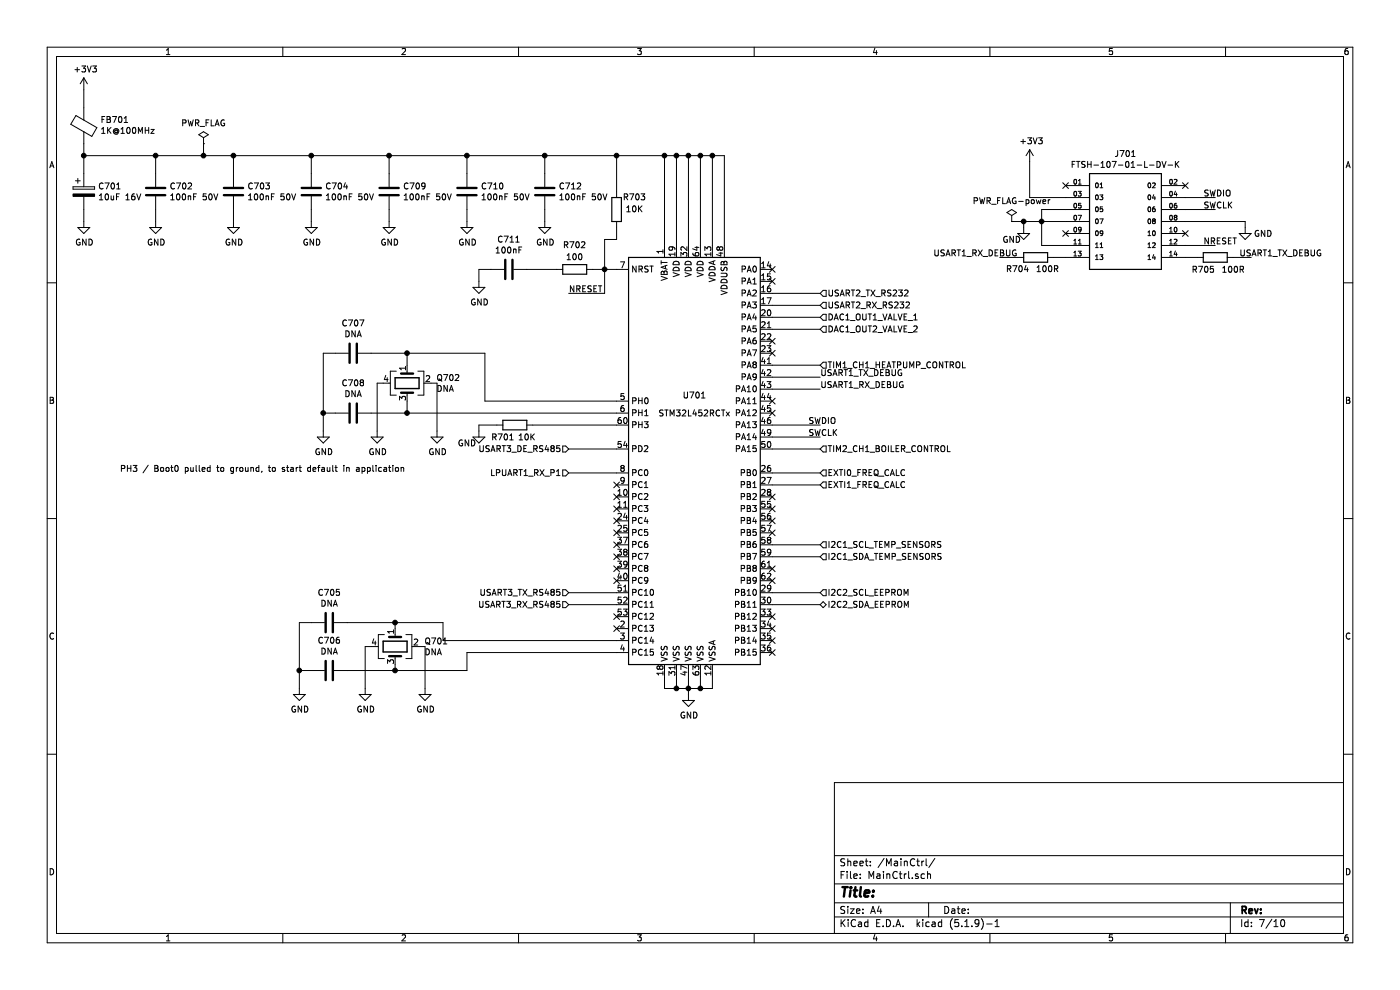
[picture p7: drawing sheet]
EESchema Schematic File Version 4
EELAYER 30 0
EELAYER END
$Descr A4 11693 8268
encoding utf-8
Sheet 7 10
Title ""
Date ""
Rev ""
Comp ""
Comment1 ""
Comment2 ""
Comment3 ""
Comment4 ""
$EndDescr
Wire Wire Line
	5550 1300 5550 2050
Wire Wire Line
	5650 2050 5650 1300
Connection ~ 5650 1300
Wire Wire Line
	5650 1300 5550 1300
Wire Wire Line
	5750 2050 5750 1300
Connection ~ 5750 1300
Wire Wire Line
	5750 1300 5650 1300
Wire Wire Line
	5850 2050 5850 1300
Connection ~ 5850 1300
Wire Wire Line
	5850 1300 5750 1300
Wire Wire Line
	5950 2050 5950 1300
Wire Wire Line
	5950 1300 5850 1300
$Comp
L Device:C C704
U 1 1
P 2600 1600
F 0 "C704" H 2715 1646 50  0000 L CNN
F 1 "100nF 50V" H 2715 1555 50  0000 L CNN
F 2 "Capacitor_SMD:C_0603_1608Metric" H 2638 1450 50  0001 C CNN
F 3 "~" H 2600 1600 50  0001 C CNN
	1    2600 1600
	1    0    0    -1  
$EndComp
$Comp
L Device:C C709
U 1 1
P 3250 1600
F 0 "C709" H 3365 1646 50  0000 L CNN
F 1 "100nF 50V" H 3365 1555 50  0000 L CNN
F 2 "Capacitor_SMD:C_0603_1608Metric" H 3288 1450 50  0001 C CNN
F 3 "~" H 3250 1600 50  0001 C CNN
	1    3250 1600
	1    0    0    -1  
$EndComp
$Comp
L Device:C C710
U 1 1
P 3900 1600
F 0 "C710" H 4015 1646 50  0000 L CNN
F 1 "100nF 50V" H 4015 1555 50  0000 L CNN
F 2 "Capacitor_SMD:C_0603_1608Metric" H 3938 1450 50  0001 C CNN
F 3 "~" H 3900 1600 50  0001 C CNN
	1    3900 1600
	1    0    0    -1  
$EndComp
$Comp
L Device:C C703
U 1 1
P 1950 1600
F 0 "C703" H 2065 1646 50  0000 L CNN
F 1 "100nF 50V" H 2065 1555 50  0000 L CNN
F 2 "Capacitor_SMD:C_0603_1608Metric" H 1988 1450 50  0001 C CNN
F 3 "~" H 1950 1600 50  0001 C CNN
	1    1950 1600
	1    0    0    -1  
$EndComp
$Comp
L Device:C C702
U 1 1
P 1300 1600
F 0 "C702" H 1415 1646 50  0000 L CNN
F 1 "100nF 50V" H 1415 1555 50  0000 L CNN
F 2 "Capacitor_SMD:C_0603_1608Metric" H 1338 1450 50  0001 C CNN
F 3 "~" H 1300 1600 50  0001 C CNN
	1    1300 1600
	1    0    0    -1  
$EndComp
Wire Wire Line
	1300 1450 1300 1300
Wire Wire Line
	1950 1300 1950 1450
Wire Wire Line
	2600 1300 2600 1450
Wire Wire Line
	3250 1300 3250 1450
Wire Wire Line
	3900 1300 3900 1450
$Comp
L Device:C C712
U 1 1
P 4550 1600
F 0 "C712" H 4665 1646 50  0000 L CNN
F 1 "100nF 50V" H 4665 1555 50  0000 L CNN
F 2 "Capacitor_SMD:C_0603_1608Metric" H 4588 1450 50  0001 C CNN
F 3 "~" H 4550 1600 50  0001 C CNN
	1    4550 1600
	1    0    0    -1  
$EndComp
Wire Wire Line
	4550 1450 4550 1300
Wire Wire Line
	3900 1300 4550 1300
Connection ~ 3900 1300
Wire Wire Line
	3250 1300 3900 1300
Connection ~ 3250 1300
Wire Wire Line
	2600 1300 3250 1300
Connection ~ 2600 1300
Wire Wire Line
	1950 1300 2600 1300
Connection ~ 1950 1300
Wire Wire Line
	1300 1300 1700 1300
Connection ~ 4550 1300
$Comp
L power:GND #PWR0703
U 1 1
P 1300 1850
F 0 "#PWR0703" H 1300 1600 50  0001 C CNN
F 1 "GND" H 1305 1677 50  0000 C CNN
F 2 "" H 1300 1850 50  0001 C CNN
F 3 "" H 1300 1850 50  0001 C CNN
	1    1300 1850
	1    0    0    -1  
$EndComp
$Comp
L power:GND #PWR0704
U 1 1
P 1950 1850
F 0 "#PWR0704" H 1950 1600 50  0001 C CNN
F 1 "GND" H 1955 1677 50  0000 C CNN
F 2 "" H 1950 1850 50  0001 C CNN
F 3 "" H 1950 1850 50  0001 C CNN
	1    1950 1850
	1    0    0    -1  
$EndComp
$Comp
L power:GND #PWR0706
U 1 1
P 2600 1850
F 0 "#PWR0706" H 2600 1600 50  0001 C CNN
F 1 "GND" H 2605 1677 50  0000 C CNN
F 2 "" H 2600 1850 50  0001 C CNN
F 3 "" H 2600 1850 50  0001 C CNN
	1    2600 1850
	1    0    0    -1  
$EndComp
$Comp
L power:GND #PWR0710
U 1 1
P 3250 1850
F 0 "#PWR0710" H 3250 1600 50  0001 C CNN
F 1 "GND" H 3255 1677 50  0000 C CNN
F 2 "" H 3250 1850 50  0001 C CNN
F 3 "" H 3250 1850 50  0001 C CNN
	1    3250 1850
	1    0    0    -1  
$EndComp
$Comp
L power:GND #PWR0713
U 1 1
P 3900 1850
F 0 "#PWR0713" H 3900 1600 50  0001 C CNN
F 1 "GND" H 3905 1677 50  0000 C CNN
F 2 "" H 3900 1850 50  0001 C CNN
F 3 "" H 3900 1850 50  0001 C CNN
	1    3900 1850
	1    0    0    -1  
$EndComp
$Comp
L power:GND #PWR0716
U 1 1
P 4550 1850
F 0 "#PWR0716" H 4550 1600 50  0001 C CNN
F 1 "GND" H 4555 1677 50  0000 C CNN
F 2 "" H 4550 1850 50  0001 C CNN
F 3 "" H 4550 1850 50  0001 C CNN
	1    4550 1850
	1    0    0    -1  
$EndComp
Wire Wire Line
	4550 1850 4550 1750
Wire Wire Line
	3900 1850 3900 1750
Wire Wire Line
	3250 1850 3250 1750
Wire Wire Line
	2600 1850 2600 1750
Wire Wire Line
	1950 1850 1950 1750
Wire Wire Line
	1300 1850 1300 1750
$Comp
L Device:CP C701
U 1 1
P 700 1600
F 0 "C701" H 818 1646 50  0000 L CNN
F 1 "10uF 16V" H 818 1555 50  0000 L CNN
F 2 "Capacitor_SMD:C_1206_3216Metric_Pad1.33x1.80mm_HandSolder" H 738 1450 50  0001 C CNN
F 3 "~" H 700 1600 50  0001 C CNN
	1    700  1600
	1    0    0    -1  
$EndComp
Connection ~ 1300 1300
$Comp
L power:GND #PWR0702
U 1 1
P 700 1850
F 0 "#PWR0702" H 700 1600 50  0001 C CNN
F 1 "GND" H 705 1677 50  0000 C CNN
F 2 "" H 700 1850 50  0001 C CNN
F 3 "" H 700 1850 50  0001 C CNN
	1    700  1850
	1    0    0    -1  
$EndComp
Wire Wire Line
	700  1850 700  1750
$Comp
L Device:Ferrite_Bead FB701
U 1 1
P 700 1050
F 0 "FB701" H 563 1004 50  0000 R CNN
F 1 "1K@100MHz" H 563 1095 50  0000 R CNN
F 2 "Resistor_SMD:R_0603_1608Metric_Pad0.98x0.95mm_HandSolder" V 630 1050 50  0001 C CNN
F 3 "~" H 700 1050 50  0001 C CNN
	1    700  1050
	-1   0    0    1   
$EndComp
Wire Wire Line
	700  900  700  750 
$Comp
L power:+3V3 #PWR0701
U 1 1
P 700 750
F 0 "#PWR0701" H 700 600 50  0001 C CNN
F 1 "+3V3" H 715 923 50  0000 C CNN
F 2 "" H 700 750 50  0001 C CNN
F 3 "" H 700 750 50  0001 C CNN
	1    700  750 
	1    0    0    -1  
$EndComp
$Comp
L Device:R R701
U 1 1
P 4300 3550
F 0 "R701" V 4400 3450 50  0000 C CNN
F 1 "10K" V 4400 3650 50  0000 C CNN
F 2 "Resistor_SMD:R_0603_1608Metric" V 4230 3550 50  0001 C CNN
F 3 "~" H 4300 3550 50  0001 C CNN
	1    4300 3550
	0    1    1    0   
$EndComp
Wire Wire Line
	4000 3600 4000 3550
Wire Wire Line
	4150 3550 4000 3550
$Comp
L power:GND #PWR0715
U 1 1
P 4000 3600
F 0 "#PWR0715" H 4000 3350 50  0001 C CNN
F 1 "GND" H 3900 3500 50  0000 C CNN
F 2 "" H 4000 3600 50  0001 C CNN
F 3 "" H 4000 3600 50  0001 C CNN
	1    4000 3600
	1    0    0    -1  
$EndComp
Wire Wire Line
	4050 3350 4050 2950
$Comp
L Device:C C707
U 1 1
P 2950 2950
F 0 "C707" V 2698 2950 50  0000 C CNN
F 1 "DNA" V 2789 2950 50  0000 C CNN
F 2 "Capacitor_SMD:C_0603_1608Metric_Pad1.08x0.95mm_HandSolder" H 2988 2800 50  0001 C CNN
F 3 "~" H 2950 2950 50  0001 C CNN
	1    2950 2950
	0    1    1    0   
$EndComp
$Comp
L Device:C C708
U 1 1
P 2950 3450
F 0 "C708" V 2698 3450 50  0000 C CNN
F 1 "DNA" V 2789 3450 50  0000 C CNN
F 2 "Capacitor_SMD:C_0603_1608Metric_Pad1.08x0.95mm_HandSolder" H 2988 3300 50  0001 C CNN
F 3 "~" H 2950 3450 50  0001 C CNN
	1    2950 3450
	0    1    1    0   
$EndComp
$Comp
L power:GND #PWR0707
U 1 1
P 2700 3600
F 0 "#PWR0707" H 2700 3350 50  0001 C CNN
F 1 "GND" H 2705 3427 50  0000 C CNN
F 2 "" H 2700 3600 50  0001 C CNN
F 3 "" H 2700 3600 50  0001 C CNN
	1    2700 3600
	1    0    0    -1  
$EndComp
Wire Wire Line
	2700 3600 2700 3450
Wire Wire Line
	2700 2950 2800 2950
Wire Wire Line
	2800 3450 2700 3450
Connection ~ 2700 3450
Wire Wire Line
	2700 3450 2700 2950
$Comp
L power:GND #PWR0717
U 1 1
P 5750 5800
F 0 "#PWR0717" H 5750 5550 50  0001 C CNN
F 1 "GND" H 5755 5627 50  0000 C CNN
F 2 "" H 5750 5800 50  0001 C CNN
F 3 "" H 5750 5800 50  0001 C CNN
	1    5750 5800
	1    0    0    -1  
$EndComp
Wire Wire Line
	5750 5800 5750 5750
Wire Wire Line
	5750 5750 5650 5750
Wire Wire Line
	5550 5750 5550 5650
Wire Wire Line
	5650 5650 5650 5750
Connection ~ 5650 5750
Wire Wire Line
	5650 5750 5550 5750
Wire Wire Line
	5750 5650 5750 5750
Connection ~ 5750 5750
Wire Wire Line
	5750 5750 5850 5750
Wire Wire Line
	5850 5750 5850 5650
Wire Wire Line
	5850 5750 5950 5750
Wire Wire Line
	5950 5750 5950 5650
Connection ~ 5850 5750
Wire Wire Line
	3700 5350 3700 5200
Wire Wire Line
	3900 5450 3900 5600
$Comp
L Device:C C705
U 1 1
P 2750 5200
F 0 "C705" V 2498 5200 50  0000 C CNN
F 1 "DNA" V 2589 5200 50  0000 C CNN
F 2 "Capacitor_SMD:C_0603_1608Metric_Pad1.08x0.95mm_HandSolder" H 2788 5050 50  0001 C CNN
F 3 "~" H 2750 5200 50  0001 C CNN
	1    2750 5200
	0    1    1    0   
$EndComp
$Comp
L Device:C C706
U 1 1
P 2750 5600
F 0 "C706" V 2498 5600 50  0000 C CNN
F 1 "DNA" V 2589 5600 50  0000 C CNN
F 2 "Capacitor_SMD:C_0603_1608Metric_Pad1.08x0.95mm_HandSolder" H 2788 5450 50  0001 C CNN
F 3 "~" H 2750 5600 50  0001 C CNN
	1    2750 5600
	0    1    1    0   
$EndComp
$Comp
L power:GND #PWR0705
U 1 1
P 2500 5750
F 0 "#PWR0705" H 2500 5500 50  0001 C CNN
F 1 "GND" H 2505 5577 50  0000 C CNN
F 2 "" H 2500 5750 50  0001 C CNN
F 3 "" H 2500 5750 50  0001 C CNN
	1    2500 5750
	1    0    0    -1  
$EndComp
Wire Wire Line
	2500 5750 2500 5600
Wire Wire Line
	2500 5200 2600 5200
Wire Wire Line
	2600 5600 2500 5600
Connection ~ 2500 5600
Wire Wire Line
	2500 5600 2500 5200
Wire Wire Line
	4550 1300 5150 1300
Connection ~ 5550 1300
$Comp
L Device:R R703
U 1 1
P 5150 1750
F 0 "R703" H 5000 1650 50  0000 C CNN
F 1 "10K" H 5000 1750 50  0000 C CNN
F 2 "Resistor_SMD:R_0603_1608Metric" V 5080 1750 50  0001 C CNN
F 3 "~" H 5150 1750 50  0001 C CNN
	1    5150 1750
	-1   0    0    1   
$EndComp
Wire Wire Line
	5150 1600 5150 1300
Connection ~ 5150 1300
$Comp
L Device:R R702
U 1 1
P 4800 2250
F 0 "R702" V 5000 2250 50  0000 C CNN
F 1 "100" V 4900 2250 50  0000 C CNN
F 2 "Resistor_SMD:R_0603_1608Metric" V 4730 2250 50  0001 C CNN
F 3 "~" H 4800 2250 50  0001 C CNN
	1    4800 2250
	0    -1   -1   0   
$EndComp
Wire Wire Line
	5150 2250 5050 2250
Connection ~ 5050 2250
Wire Wire Line
	5050 2250 4950 2250
$Comp
L Device:C C711
U 1 1
P 4250 2250
F 0 "C711" V 3998 2250 50  0000 C CNN
F 1 "100nF" V 4089 2250 50  0000 C CNN
F 2 "Capacitor_SMD:C_0603_1608Metric" H 4288 2100 50  0001 C CNN
F 3 "~" H 4250 2250 50  0001 C CNN
	1    4250 2250
	0    1    1    0   
$EndComp
Wire Wire Line
	4650 2250 4400 2250
$Comp
L power:GND #PWR0714
U 1 1
P 4000 2350
F 0 "#PWR0714" H 4000 2100 50  0001 C CNN
F 1 "GND" H 4005 2177 50  0000 C CNN
F 2 "" H 4000 2350 50  0001 C CNN
F 3 "" H 4000 2350 50  0001 C CNN
	1    4000 2350
	1    0    0    -1  
$EndComp
Wire Wire Line
	4000 2350 4000 2250
Wire Wire Line
	4000 2250 4100 2250
Wire Wire Line
	3700 5350 5150 5350
Wire Wire Line
	3900 5450 5150 5450
Wire Wire Line
	6450 2450 6850 2450
Wire Wire Line
	6450 2550 6850 2550
Text HLabel 6850 2450 2    50   Input ~ 0
USART2_TX_RS232
Text HLabel 6850 2550 2    50   Input ~ 0
USART2_RX_RS232
Text HLabel 6850 2650 2    50   Input ~ 0
DAC1_OUT1_VALVE_1
Text HLabel 6850 2750 2    50   Input ~ 0
DAC1_OUT2_VALVE_2
Wire Wire Line
	6450 3050 6850 3050
Wire Wire Line
	6450 3150 6850 3150
Wire Wire Line
	6450 3250 6850 3250
Wire Wire Line
	6450 3550 6850 3550
Wire Wire Line
	6450 3650 6850 3650
Wire Wire Line
	6450 3750 6850 3750
Wire Wire Line
	6450 3950 6850 3950
Wire Wire Line
	6450 4050 6850 4050
Wire Wire Line
	6450 4550 6850 4550
Wire Wire Line
	6450 4650 6850 4650
Wire Wire Line
	4050 3350 5150 3350
Wire Wire Line
	4450 3550 5150 3550
Wire Wire Line
	4750 3750 5150 3750
Wire Wire Line
	5150 3950 4750 3950
Wire Wire Line
	5150 4950 4750 4950
Wire Wire Line
	5150 5050 4750 5050
Text HLabel 6850 3050 2    50   Input ~ 0
TIM1_CH1_HEATPUMP_CONTROL
Text HLabel 6850 3750 2    50   Input ~ 0
TIM2_CH1_BOILER_CONTROL
Text HLabel 6850 3950 2    50   Input ~ 0
EXTI0_FREQ_CALC
Text HLabel 6850 4050 2    50   Input ~ 0
EXTI1_FREQ_CALC
Text HLabel 6850 4550 2    50   Input ~ 0
I2C1_SCL_TEMP_SENSORS
Text HLabel 6850 4650 2    50   Input ~ 0
I2C1_SDA_TEMP_SENSORS
Text HLabel 6850 4950 2    50   Input ~ 0
I2C2_SCL_EEPROM
Text HLabel 6850 5050 2    50   BiDi ~ 0
I2C2_SDA_EEPROM
Text HLabel 4750 3750 0    50   Input ~ 0
USART3_DE_RS485
Text HLabel 4750 3950 0    50   Input ~ 0
LPUART1_RX_P1
Text HLabel 4750 4950 0    50   Input ~ 0
USART3_TX_RS485
Text HLabel 4750 5050 0    50   Input ~ 0
USART3_RX_RS485
Wire Wire Line
	6850 2650 6450 2650
Wire Wire Line
	6850 2750 6450 2750
NoConn ~ 5150 4050
NoConn ~ 5150 4150
NoConn ~ 5150 4250
NoConn ~ 5150 4350
NoConn ~ 5150 4450
NoConn ~ 5150 4550
NoConn ~ 5150 4650
NoConn ~ 5150 4750
NoConn ~ 5150 4850
NoConn ~ 6450 2250
NoConn ~ 6450 2350
NoConn ~ 6450 2850
NoConn ~ 6450 2950
NoConn ~ 6450 3450
NoConn ~ 6450 5150
NoConn ~ 6450 5250
NoConn ~ 6450 5350
NoConn ~ 6450 5450
NoConn ~ 6450 4450
NoConn ~ 6450 4350
NoConn ~ 6450 4250
$Comp
L FTSH:FTSH-107-01-L-DV-K J701
U 1 1
P 9400 1850
F 0 "J701" H 9400 2417 50  0000 C CNN
F 1 "FTSH-107-01-L-DV-K" H 9400 2326 50  0000 C CNN
F 2 "FTSH:SAMTEC_FTSH-107-01-L-DV-K" H 9400 1850 50  0001 L BNN
F 3 "" H 9400 1850 50  0001 L BNN
F 4 "Manufacturer Recommendations" H 9400 1850 50  0001 L BNN "STANDARD"
F 5 "Samtec" H 9400 1850 50  0001 L BNN "MANUFACTURER"
F 6 "R" H 9400 1850 50  0001 L BNN "PARTREV"
	1    9400 1850
	1    0    0    -1  
$EndComp
Wire Wire Line
	8900 1650 8600 1650
Wire Wire Line
	8600 1650 8600 1350
$Comp
L power:+3V3 #PWR0719
U 1 1
P 8600 1350
F 0 "#PWR0719" H 8600 1200 50  0001 C CNN
F 1 "+3V3" H 8615 1523 50  0000 C CNN
F 2 "" H 8600 1350 50  0001 C CNN
F 3 "" H 8600 1350 50  0001 C CNN
	1    8600 1350
	1    0    0    -1  
$EndComp
Wire Wire Line
	9900 1650 10150 1650
Wire Wire Line
	9900 1750 10150 1750
Text Label 10050 1650 0    50   ~ 0
SWDIO
Text Label 6750 3550 0    50   ~ 0
SWDIO
Text Label 6750 3650 0    50   ~ 0
SWCLK
Text Label 10050 1750 0    50   ~ 0
SWCLK
Wire Wire Line
	5050 2250 5050 2450
Text Label 4750 2450 0    50   ~ 0
NRESET
Wire Wire Line
	4750 2450 5050 2450
Wire Wire Line
	9900 2050 10150 2050
Text Label 10050 2050 0    50   ~ 0
NRESET
Text Label 6850 3250 0    50   ~ 0
USART1_RX_DEBUG
Text Label 6850 3150 0    50   ~ 0
USART1_TX_DEBUG
$Comp
L Device:R R704
U 1 1
P 8650 2150
F 0 "R704" V 8550 2300 50  0000 C CNN
F 1 "100R" V 8550 2050 50  0000 C CNN
F 2 "Resistor_SMD:R_0603_1608Metric" V 8580 2150 50  0001 C CNN
F 3 "~" H 8650 2150 50  0001 C CNN
	1    8650 2150
	0    -1   -1   0   
$EndComp
$Comp
L Device:R R705
U 1 1
P 10150 2150
F 0 "R705" V 10250 2050 50  0000 C CNN
F 1 "100R" V 10250 2300 50  0000 C CNN
F 2 "Resistor_SMD:R_0603_1608Metric" V 10080 2150 50  0001 C CNN
F 3 "~" H 10150 2150 50  0001 C CNN
	1    10150 2150
	0    1    1    0   
$EndComp
Wire Wire Line
	10000 2150 9900 2150
Wire Wire Line
	8900 2150 8800 2150
Wire Wire Line
	8500 2150 8350 2150
Wire Wire Line
	10300 2150 10450 2150
Text Label 8500 2150 2    50   ~ 0
USART1_RX_DEBUG
Text Label 10350 2150 0    50   ~ 0
USART1_TX_DEBUG
Wire Wire Line
	8900 2050 8700 2050
Wire Wire Line
	8700 2050 8700 1850
Wire Wire Line
	8700 1750 8900 1750
Wire Wire Line
	8900 1850 8700 1850
Connection ~ 8700 1850
Wire Wire Line
	8700 1850 8700 1750
Wire Wire Line
	8700 1850 8550 1850
Wire Wire Line
	8550 1850 8550 1900
Wire Wire Line
	9900 1850 10400 1850
Wire Wire Line
	10400 1850 10400 1900
$Comp
L power:GND #PWR0718
U 1 1
P 8550 1900
F 0 "#PWR0718" H 8550 1650 50  0001 C CNN
F 1 "GND" H 8450 1800 50  0000 C CNN
F 2 "" H 8550 1900 50  0001 C CNN
F 3 "" H 8550 1900 50  0001 C CNN
	1    8550 1900
	1    0    0    -1  
$EndComp
$Comp
L power:GND #PWR0720
U 1 1
P 10400 1900
F 0 "#PWR0720" H 10400 1650 50  0001 C CNN
F 1 "GND" H 10550 1850 50  0000 C CNN
F 2 "" H 10400 1900 50  0001 C CNN
F 3 "" H 10400 1900 50  0001 C CNN
	1    10400 1900
	1    0    0    -1  
$EndComp
NoConn ~ 9900 1550
NoConn ~ 9900 1950
NoConn ~ 8900 1550
NoConn ~ 8900 1950
NoConn ~ 6450 4750
NoConn ~ 6450 4850
NoConn ~ 6450 4150
NoConn ~ 6450 3350
NoConn ~ 5150 5150
NoConn ~ 5150 5250
Wire Wire Line
	6050 2050 6050 1300
Wire Wire Line
	6050 1300 5950 1300
Connection ~ 5950 1300
Wire Wire Line
	6450 4950 6850 4950
Wire Wire Line
	6450 5050 6850 5050
$Comp
L power:PWR_FLAG #FLG0701
U 1 1
P 1700 1200
F 0 "#FLG0701" H 1700 1275 50  0001 C CNN
F 1 "PWR_FLAG" H 1700 1373 50  0000 C CNN
F 2 "" H 1700 1200 50  0001 C CNN
F 3 "~" H 1700 1200 50  0001 C CNN
	1    1700 1200
	1    0    0    -1  
$EndComp
Wire Wire Line
	1700 1200 1700 1300
Connection ~ 1700 1300
Wire Wire Line
	1700 1300 1950 1300
Text Notes 1000 3950 0    50   ~ 0
PH3 / Boot0 pulled to ground, to start default in application
Wire Wire Line
	700  1200 700  1300
Wire Wire Line
	5150 1300 5550 1300
Wire Wire Line
	5150 1900 5150 2000
Wire Wire Line
	5150 2000 5050 2000
Wire Wire Line
	5050 2000 5050 2250
$Comp
L MCU_ST_STM32L4:STM32L452RCTx U701
U 1 1
P 5850 3850
F 0 "U701" H 5800 4400 50  0000 C CNN
F 1 "STM32L452RCTx" H 5800 4250 50  0000 C CNN
F 2 "Package_QFP:LQFP-64_10x10mm_P0.5mm" H 5250 2150 50  0001 R CNN
F 3 "http://www.st.com/st-web-ui/static/active/en/resource/technical/document/datasheet/DM00340549.pdf" H 5850 3850 50  0001 C CNN
	1    5850 3850
	1    0    0    -1  
$EndComp
Wire Wire Line
	700  1300 1300 1300
Connection ~ 700  1300
Wire Wire Line
	700  1300 700  1450
$Comp
L Device:Crystal_GND24 Q701
U 1 1
P 3300 5400
F 0 "Q701" V 3254 5644 50  0000 L CNN
F 1 "DNA" V 3345 5644 50  0000 L CNN
F 2 "Crystal:Crystal_SMD_Abracon_ABM8G-4Pin_3.2x2.5mm" H 3300 5400 50  0001 C CNN
F 3 "~" H 3300 5400 50  0001 C CNN
	1    3300 5400
	0    1    1    0   
$EndComp
Wire Wire Line
	2900 5600 3300 5600
Wire Wire Line
	3300 5550 3300 5600
Connection ~ 3300 5600
Wire Wire Line
	3100 5400 3050 5400
Wire Wire Line
	3050 5400 3050 5750
$Comp
L power:GND #PWR0708
U 1 1
P 3050 5750
F 0 "#PWR0708" H 3050 5500 50  0001 C CNN
F 1 "GND" H 3055 5577 50  0000 C CNN
F 2 "" H 3050 5750 50  0001 C CNN
F 3 "" H 3050 5750 50  0001 C CNN
	1    3050 5750
	1    0    0    -1  
$EndComp
$Comp
L power:GND #PWR0711
U 1 1
P 3550 5750
F 0 "#PWR0711" H 3550 5500 50  0001 C CNN
F 1 "GND" H 3555 5577 50  0000 C CNN
F 2 "" H 3550 5750 50  0001 C CNN
F 3 "" H 3550 5750 50  0001 C CNN
	1    3550 5750
	1    0    0    -1  
$EndComp
Wire Wire Line
	2900 5200 3300 5200
Wire Wire Line
	3300 5250 3300 5200
Connection ~ 3300 5200
Wire Wire Line
	3300 5200 3700 5200
Wire Wire Line
	3300 5600 3900 5600
Wire Wire Line
	3500 5400 3550 5400
Wire Wire Line
	3550 5400 3550 5750
$Comp
L Device:Crystal_GND24 Q702
U 1 1
P 3400 3200
F 0 "Q702" V 3354 3444 50  0000 L CNN
F 1 "DNA" V 3445 3444 50  0000 L CNN
F 2 "Crystal:Crystal_SMD_Abracon_ABM8G-4Pin_3.2x2.5mm" H 3400 3200 50  0001 C CNN
F 3 "~" H 3400 3200 50  0001 C CNN
	1    3400 3200
	0    1    1    0   
$EndComp
Wire Wire Line
	3100 3450 3400 3450
Wire Wire Line
	3400 3350 3400 3450
Connection ~ 3400 3450
Wire Wire Line
	3400 3450 5150 3450
Wire Wire Line
	3100 2950 3400 2950
Wire Wire Line
	3400 3050 3400 2950
Connection ~ 3400 2950
Wire Wire Line
	3400 2950 4050 2950
Wire Wire Line
	3200 3200 3150 3200
Wire Wire Line
	3150 3200 3150 3600
Wire Wire Line
	3600 3200 3650 3200
Wire Wire Line
	3650 3200 3650 3600
$Comp
L power:GND #PWR0709
U 1 1
P 3150 3600
F 0 "#PWR0709" H 3150 3350 50  0001 C CNN
F 1 "GND" H 3155 3427 50  0000 C CNN
F 2 "" H 3150 3600 50  0001 C CNN
F 3 "" H 3150 3600 50  0001 C CNN
	1    3150 3600
	1    0    0    -1  
$EndComp
$Comp
L power:GND #PWR0712
U 1 1
P 3650 3600
F 0 "#PWR0712" H 3650 3350 50  0001 C CNN
F 1 "GND" H 3655 3427 50  0000 C CNN
F 2 "" H 3650 3600 50  0001 C CNN
F 3 "" H 3650 3600 50  0001 C CNN
	1    3650 3600
	1    0    0    -1  
$EndComp
$Comp
L SIOMv01-rescue:PWR_FLAG-power #FLG0101
U 1 1
P 8450 1850
F 0 "#FLG0101" H 8450 1925 50  0001 C CNN
F 1 "PWR_FLAG-power" H 8450 2023 50  0000 C CNN
F 2 "" H 8450 1850 50  0001 C CNN
F 3 "" H 8450 1850 50  0001 C CNN
	1    8450 1850
	1    0    0    -1  
$EndComp
Wire Wire Line
	8450 1850 8550 1850
Connection ~ 8550 1850
$EndSCHEMATC
